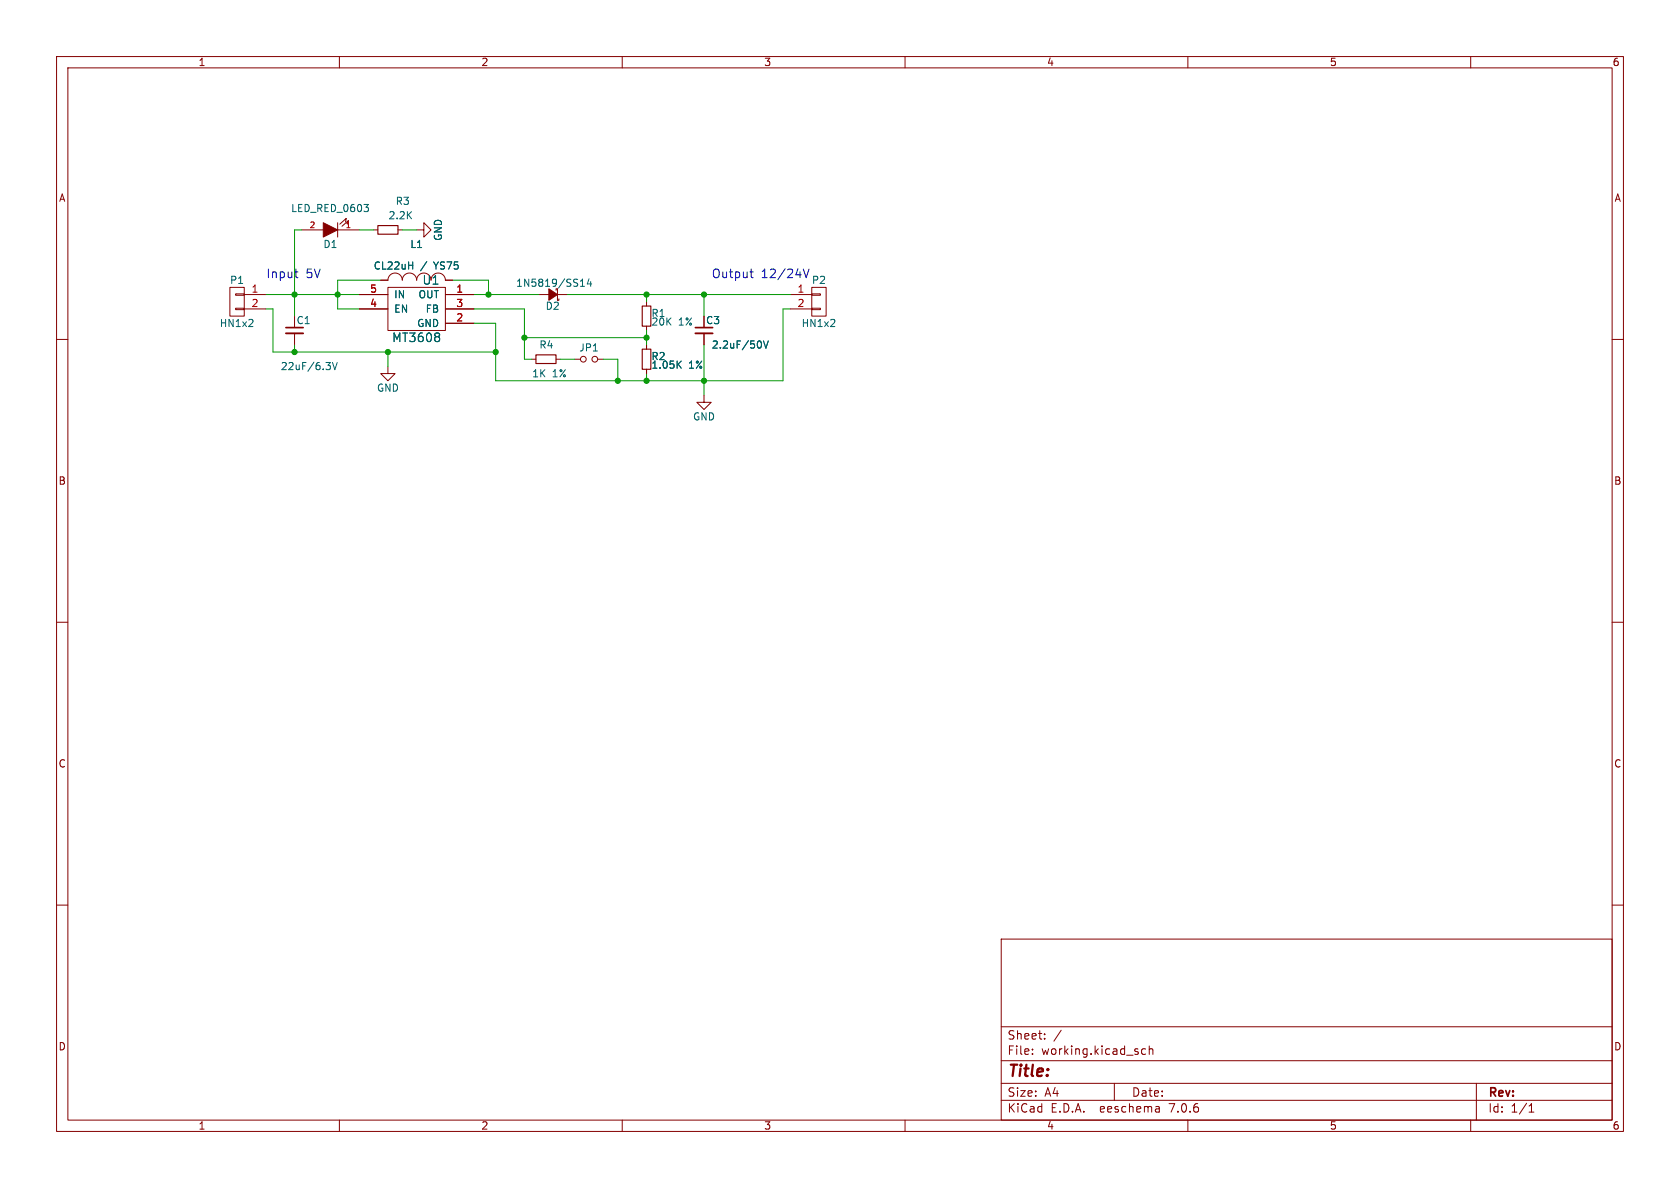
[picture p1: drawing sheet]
(kicad_sch (version 20230121) (generator eeschema)

 (paper "A4")

 (lib_symbols
  (symbol "BB-PWR-3608_revA-rescue:CONN_01X02" (pin_names (offset 1.016) hide) (in_bom yes) (on_board yes)
   (property "Reference" "P" (at 0 3.81 0) (effects (font (size 1.27 1.27))))
   (property "Value" "CONN_01X02" (at 2.54 0 90) (effects (font (size 1.27 1.27))))
   (property "Footprint" "" (at 0 0 0) (effects (font (size 1.524 1.524))))
   (property "Datasheet" "" (at 0 0 0) (effects (font (size 1.524 1.524))))
   (symbol "CONN_01X02_0_1"
    (rectangle (start -1.27 -1.143) (end 0.254 -1.397) (stroke (width 0) (type solid)) (fill (type none)))
    (rectangle (start -1.27 1.397) (end 0.254 1.143) (stroke (width 0) (type solid)) (fill (type none)))
    (rectangle (start -1.27 2.54) (end 1.27 -2.54) (stroke (width 0) (type solid)) (fill (type none))))
   (symbol "CONN_01X02_1_1"
    (pin passive line (at -5.08 1.27 0) (length 3.81) (name "P1" (effects (font (size 1.27 1.27)))) (number "1" (effects (font (size 1.27 1.27)))))
    (pin passive line (at -5.08 -1.27 0) (length 3.81) (name "P2" (effects (font (size 1.27 1.27)))) (number "2" (effects (font (size 1.27 1.27)))))))
  (symbol "BB-PWR-3608_revA-rescue:C_Small" (pin_numbers hide) (pin_names (offset 0.254) hide) (in_bom yes) (on_board yes)
   (property "Reference" "C" (at 0.254 1.778 0) (effects (font (size 1.27 1.27)) (justify left)))
   (property "Value" "C_Small" (at 0.254 -2.032 0) (effects (font (size 1.27 1.27)) (justify left)))
   (property "Footprint" "" (at 0 0 0) (effects (font (size 1.524 1.524))))
   (property "Datasheet" "" (at 0 0 0) (effects (font (size 1.524 1.524))))
   (symbol "C_Small_0_1"
    (polyline (pts (xy -1.524 -0.508) (xy 1.524 -0.508)) (stroke (width 0.3302) (type solid)) (fill (type none)))
    (polyline (pts (xy -1.524 0.508) (xy 1.524 0.508)) (stroke (width 0.3048) (type solid)) (fill (type none))))
   (symbol "C_Small_1_1"
    (pin passive line (at 0 2.54 270) (length 1.905) (name "~" (effects (font (size 1.016 1.016)))) (number "1" (effects (font (size 1.016 1.016)))))
    (pin passive line (at 0 -2.54 90) (length 2.032) (name "~" (effects (font (size 1.016 1.016)))) (number "2" (effects (font (size 1.016 1.016)))))))
  (symbol "BB-PWR-3608_revA-rescue:D_Schottky_Small" (pin_numbers hide) (pin_names (offset 0.254) hide) (in_bom yes) (on_board yes)
   (property "Reference" "D" (at -1.27 2.032 0) (effects (font (size 1.27 1.27)) (justify left)))
   (property "Value" "D_Schottky_Small" (at -7.112 -2.032 0) (effects (font (size 1.27 1.27)) (justify left)))
   (property "Footprint" "" (at 0 0 90) (effects (font (size 1.524 1.524))))
   (property "Datasheet" "" (at 0 0 90) (effects (font (size 1.524 1.524))))
   (symbol "D_Schottky_Small_0_1"
    (polyline (pts (xy -0.762 -1.016) (xy -0.762 1.016)) (stroke (width 0) (type solid)) (fill (type none)))
    (polyline (pts (xy -0.762 -1.016) (xy -0.508 -1.016) (xy -0.508 -0.762)) (stroke (width 0) (type solid)) (fill (type none)))
    (polyline (pts (xy -0.762 1.016) (xy -1.016 1.016) (xy -1.016 0.762)) (stroke (width 0) (type solid)) (fill (type none)))
    (polyline (pts (xy 0.762 -1.016) (xy -0.762 0) (xy 0.762 1.016) (xy 0.762 -1.016)) (stroke (width 0) (type solid)) (fill (type outline))))
   (symbol "D_Schottky_Small_1_1"
    (pin passive line (at -2.54 0 0) (length 1.778) (name "K" (effects (font (size 1.27 1.27)))) (number "1" (effects (font (size 1.27 1.27)))))
    (pin passive line (at 2.54 0 180) (length 1.778) (name "A" (effects (font (size 1.27 1.27)))) (number "2" (effects (font (size 1.27 1.27)))))))
  (symbol "BB-PWR-3608_revA-rescue:GND" (power) (pin_names (offset 0)) (in_bom yes) (on_board yes)
   (property "Reference" "#PWR" (at 0 -6.35 0) (effects (font (size 1.27 1.27)) hide))
   (property "Value" "GND" (at 0 -3.81 0) (effects (font (size 1.27 1.27))))
   (property "Footprint" "" (at 0 0 0) (effects (font (size 1.524 1.524))))
   (property "Datasheet" "" (at 0 0 0) (effects (font (size 1.524 1.524))))
   (symbol "GND_0_1"
    (polyline (pts (xy 0 0) (xy 0 -1.27) (xy 1.27 -1.27) (xy 0 -2.54) (xy -1.27 -1.27) (xy 0 -1.27)) (stroke (width 0) (type solid)) (fill (type none))))
   (symbol "GND_1_1"
    (pin power_in line (at 0 0 270) (length 0) hide (name "GND" (effects (font (size 1.27 1.27)))) (number "1" (effects (font (size 1.27 1.27)))))))
  (symbol "BB-PWR-3608_revA-rescue:INDUCTOR_SMALL" (pin_numbers hide) (pin_names (offset 0) hide) (in_bom yes) (on_board yes)
   (property "Reference" "L" (at 0 2.54 0) (effects (font (size 1.27 1.27))))
   (property "Value" "INDUCTOR_SMALL" (at 0 -1.27 0) (effects (font (size 1.27 1.27))))
   (property "Footprint" "" (at 0 0 0) (effects (font (size 1.524 1.524))))
   (property "Datasheet" "" (at 0 0 0) (effects (font (size 1.524 1.524))))
   (symbol "INDUCTOR_SMALL_0_1"
    (arc (start -2.54 0) (mid -3.81 1.2645) (end -5.08 0) (stroke (width 0) (type solid)) (fill (type none)))
    (arc (start 0 0) (mid -1.27 1.2645) (end -2.54 0) (stroke (width 0) (type solid)) (fill (type none)))
    (arc (start 2.54 0) (mid 1.27 1.2645) (end 0 0) (stroke (width 0) (type solid)) (fill (type none)))
    (arc (start 5.08 0) (mid 3.81 1.2645) (end 2.54 0) (stroke (width 0) (type solid)) (fill (type none))))
   (symbol "INDUCTOR_SMALL_1_1"
    (pin input line (at -6.35 0 0) (length 1.27) (name "1" (effects (font (size 0.762 0.762)))) (number "1" (effects (font (size 0.762 0.762)))))
    (pin input line (at 6.35 0 180) (length 1.27) (name "2" (effects (font (size 0.762 0.762)))) (number "2" (effects (font (size 0.762 0.762)))))))
  (symbol "BB-PWR-3608_revA-rescue:Jumper_NO_Small" (pin_numbers hide) (pin_names (offset 0.762) hide) (in_bom yes) (on_board yes)
   (property "Reference" "JP" (at 0 2.032 0) (effects (font (size 1.27 1.27))))
   (property "Value" "Jumper_NO_Small" (at 0.254 -1.524 0) (effects (font (size 1.27 1.27)) hide))
   (property "Footprint" "" (at 0 0 0) (effects (font (size 1.524 1.524))))
   (property "Datasheet" "" (at 0 0 0) (effects (font (size 1.524 1.524))))
   (symbol "Jumper_NO_Small_0_1"
    (circle (center -1.016 0) (radius 0.508) (stroke (width 0) (type solid)) (fill (type none)))
    (circle (center 1.016 0) (radius 0.508) (stroke (width 0) (type solid)) (fill (type none)))
    (pin passive line (at -2.54 0 0) (length 1.016) (name "1" (effects (font (size 1.524 1.524)))) (number "1" (effects (font (size 1.524 1.524)))))
    (pin passive line (at 2.54 0 180) (length 1.016) (name "2" (effects (font (size 1.524 1.524)))) (number "2" (effects (font (size 1.524 1.524)))))))
  (symbol "BB-PWR-3608_revA-rescue:LED" (pin_names (offset 1.016) hide) (in_bom yes) (on_board yes)
   (property "Reference" "D" (at 0 2.54 0) (effects (font (size 1.27 1.27))))
   (property "Value" "LED" (at 0 -2.54 0) (effects (font (size 1.27 1.27))))
   (property "Footprint" "" (at 0 0 0) (effects (font (size 1.524 1.524))))
   (property "Datasheet" "" (at 0 0 0) (effects (font (size 1.524 1.524))))
   (symbol "LED_0_1"
    (polyline (pts (xy -1.27 1.27) (xy -1.27 -1.27)) (stroke (width 0) (type solid)) (fill (type none)))
    (polyline (pts (xy -2.032 -0.635) (xy -3.175 -1.651) (xy -3.048 -1.016)) (stroke (width 0) (type solid)) (fill (type none)))
    (polyline (pts (xy -1.651 -1.016) (xy -2.794 -2.032) (xy -2.667 -1.397)) (stroke (width 0) (type solid)) (fill (type none)))
    (polyline (pts (xy 1.27 1.27) (xy -1.27 0) (xy 1.27 -1.27)) (stroke (width 0) (type solid)) (fill (type outline))))
   (symbol "LED_1_1"
    (pin passive line (at -5.08 0 0) (length 3.81) (name "K" (effects (font (size 1.016 1.016)))) (number "1" (effects (font (size 1.016 1.016)))))
    (pin passive line (at 5.08 0 180) (length 3.81) (name "A" (effects (font (size 1.016 1.016)))) (number "2" (effects (font (size 1.016 1.016)))))))
  (symbol "BB-PWR-3608_revA-rescue:MT3608" (pin_names (offset 1.016)) (in_bom yes) (on_board yes)
   (property "Reference" "U" (at 2.54 5.08 0) (effects (font (size 1.524 1.524))))
   (property "Value" "MT3608" (at 0 -5.08 0) (effects (font (size 1.524 1.524))))
   (property "Footprint" "" (at 0 0 0) (effects (font (size 1.524 1.524))))
   (property "Datasheet" "" (at 0 0 0) (effects (font (size 1.524 1.524))))
   (symbol "MT3608_0_1"
    (rectangle (start 5.08 3.81) (end -5.08 -3.81) (stroke (width 0) (type solid)) (fill (type none))))
   (symbol "MT3608_1_1"
    (pin output line (at 10.16 2.54 180) (length 5.08) (name "OUT" (effects (font (size 1.27 1.27)))) (number "1" (effects (font (size 1.27 1.27)))))
    (pin bidirectional line (at 10.16 -2.54 180) (length 5.08) (name "GND" (effects (font (size 1.27 1.27)))) (number "2" (effects (font (size 1.27 1.27)))))
    (pin input line (at 10.16 0 180) (length 5.08) (name "FB" (effects (font (size 1.27 1.27)))) (number "3" (effects (font (size 1.27 1.27)))))
    (pin input line (at -10.16 0 0) (length 5.08) (name "EN" (effects (font (size 1.27 1.27)))) (number "4" (effects (font (size 1.27 1.27)))))
    (pin input line (at -10.16 2.54 0) (length 5.08) (name "IN" (effects (font (size 1.27 1.27)))) (number "5" (effects (font (size 1.27 1.27)))))
    (pin input line (at -10.16 -2.54 0) (length 5.08) hide (name "n.c." (effects (font (size 1.27 1.27)))) (number "6" (effects (font (size 1.27 1.27)))))))
  (symbol "BB-PWR-3608_revA-rescue:R_Small" (pin_numbers hide) (pin_names (offset 0.254) hide) (in_bom yes) (on_board yes)
   (property "Reference" "R" (at 0.762 0.508 0) (effects (font (size 1.27 1.27)) (justify left)))
   (property "Value" "R_Small" (at 0.762 -1.016 0) (effects (font (size 1.27 1.27)) (justify left)))
   (property "Footprint" "" (at 0 0 0) (effects (font (size 1.524 1.524))))
   (property "Datasheet" "" (at 0 0 0) (effects (font (size 1.524 1.524))))
   (symbol "R_Small_0_1"
    (rectangle (start -0.762 1.778) (end 0.762 -1.778) (stroke (width 0.2032) (type solid)) (fill (type none))))
   (symbol "R_Small_1_1"
    (pin passive line (at 0 2.54 270) (length 0.762) (name "~" (effects (font (size 1.016 1.016)))) (number "1" (effects (font (size 1.016 1.016)))))
    (pin passive line (at 0 -2.54 90) (length 0.762) (name "~" (effects (font (size 1.016 1.016)))) (number "2" (effects (font (size 1.016 1.016))))))))

 (junction (at 86.36 52.07) (diameter 0) (color 0 0 0 0))
 (junction (at 114.3 52.07) (diameter 0) (color 0 0 0 0))
 (junction (at 92.71 59.69) (diameter 0) (color 0 0 0 0))
 (junction (at 52.07 52.07) (diameter 0) (color 0 0 0 0))
 (junction (at 59.69 52.07) (diameter 0) (color 0 0 0 0))
 (junction (at 114.3 67.31) (diameter 0) (color 0 0 0 0))
 (junction (at 124.46 52.07) (diameter 0) (color 0 0 0 0))
 (junction (at 52.07 62.23) (diameter 0) (color 0 0 0 0))
 (junction (at 68.58 62.23) (diameter 0) (color 0 0 0 0))
 (junction (at 109.22 67.31) (diameter 0) (color 0 0 0 0))
 (junction (at 124.46 67.31) (diameter 0) (color 0 0 0 0))
 (junction (at 87.63 62.23) (diameter 0) (color 0 0 0 0))
 (junction (at 114.3 59.69) (diameter 0) (color 0 0 0 0))

 (wire (pts (xy 99.06 63.5) (xy 101.6 63.5)) (stroke (width 0) (type default)))
 (wire (pts (xy 114.3 58.42) (xy 114.3 59.69)) (stroke (width 0) (type default)))
 (wire (pts (xy 114.3 59.69) (xy 114.3 60.96)) (stroke (width 0) (type default)))
 (wire (pts (xy 48.26 54.61) (xy 48.26 62.23)) (stroke (width 0) (type default)))
 (wire (pts (xy 68.58 62.23) (xy 68.58 64.77)) (stroke (width 0) (type default)))
 (wire (pts (xy 100.33 52.07) (xy 114.3 52.07)) (stroke (width 0) (type default)))
 (wire (pts (xy 87.63 62.23) (xy 87.63 67.31)) (stroke (width 0) (type default)))
 (wire (pts (xy 124.46 67.31) (xy 114.3 67.31)) (stroke (width 0) (type default)))
 (wire (pts (xy 92.71 59.69) (xy 92.71 63.5)) (stroke (width 0) (type default)))
 (wire (pts (xy 124.46 52.07) (xy 124.46 55.88)) (stroke (width 0) (type default)))
 (wire (pts (xy 138.43 54.61) (xy 138.43 67.31)) (stroke (width 0) (type default)))
 (wire (pts (xy 66.04 40.64) (xy 63.5 40.64)) (stroke (width 0) (type default)))
 (wire (pts (xy 48.26 62.23) (xy 52.07 62.23)) (stroke (width 0) (type default)))
 (wire (pts (xy 83.82 54.61) (xy 92.71 54.61)) (stroke (width 0) (type default)))
 (wire (pts (xy 52.07 62.23) (xy 68.58 62.23)) (stroke (width 0) (type default)))
 (wire (pts (xy 59.69 49.53) (xy 59.69 52.07)) (stroke (width 0) (type default)))
 (wire (pts (xy 68.58 62.23) (xy 87.63 62.23)) (stroke (width 0) (type default)))
 (wire (pts (xy 114.3 52.07) (xy 114.3 53.34)) (stroke (width 0) (type default)))
 (wire (pts (xy 80.01 49.53) (xy 86.36 49.53)) (stroke (width 0) (type default)))
 (wire (pts (xy 106.68 63.5) (xy 109.22 63.5)) (stroke (width 0) (type default)))
 (wire (pts (xy 59.69 54.61) (xy 63.5 54.61)) (stroke (width 0) (type default)))
 (wire (pts (xy 92.71 59.69) (xy 114.3 59.69)) (stroke (width 0) (type default)))
 (wire (pts (xy 114.3 52.07) (xy 124.46 52.07)) (stroke (width 0) (type default)))
 (wire (pts (xy 52.07 52.07) (xy 59.69 52.07)) (stroke (width 0) (type default)))
 (wire (pts (xy 109.22 67.31) (xy 87.63 67.31)) (stroke (width 0) (type default)))
 (wire (pts (xy 52.07 62.23) (xy 52.07 60.96)) (stroke (width 0) (type default)))
 (wire (pts (xy 92.71 54.61) (xy 92.71 59.69)) (stroke (width 0) (type default)))
 (wire (pts (xy 59.69 52.07) (xy 63.5 52.07)) (stroke (width 0) (type default)))
 (wire (pts (xy 83.82 57.15) (xy 87.63 57.15)) (stroke (width 0) (type default)))
 (wire (pts (xy 138.43 67.31) (xy 124.46 67.31)) (stroke (width 0) (type default)))
 (wire (pts (xy 86.36 52.07) (xy 95.25 52.07)) (stroke (width 0) (type default)))
 (wire (pts (xy 87.63 57.15) (xy 87.63 62.23)) (stroke (width 0) (type default)))
 (wire (pts (xy 92.71 63.5) (xy 93.98 63.5)) (stroke (width 0) (type default)))
 (wire (pts (xy 59.69 52.07) (xy 59.69 54.61)) (stroke (width 0) (type default)))
 (wire (pts (xy 53.34 40.64) (xy 52.07 40.64)) (stroke (width 0) (type default)))
 (wire (pts (xy 124.46 52.07) (xy 139.7 52.07)) (stroke (width 0) (type default)))
 (wire (pts (xy 83.82 52.07) (xy 86.36 52.07)) (stroke (width 0) (type default)))
 (wire (pts (xy 114.3 67.31) (xy 114.3 66.04)) (stroke (width 0) (type default)))
 (wire (pts (xy 124.46 60.96) (xy 124.46 67.31)) (stroke (width 0) (type default)))
 (wire (pts (xy 67.31 49.53) (xy 59.69 49.53)) (stroke (width 0) (type default)))
 (wire (pts (xy 124.46 67.31) (xy 124.46 69.85)) (stroke (width 0) (type default)))
 (wire (pts (xy 139.7 54.61) (xy 138.43 54.61)) (stroke (width 0) (type default)))
 (wire (pts (xy 73.66 40.64) (xy 71.12 40.64)) (stroke (width 0) (type default)))
 (wire (pts (xy 86.36 49.53) (xy 86.36 52.07)) (stroke (width 0) (type default)))
 (wire (pts (xy 52.07 52.07) (xy 52.07 55.88)) (stroke (width 0) (type default)))
 (wire (pts (xy 109.22 63.5) (xy 109.22 67.31)) (stroke (width 0) (type default)))
 (wire (pts (xy 114.3 67.31) (xy 109.22 67.31)) (stroke (width 0) (type default)))
 (wire (pts (xy 46.99 54.61) (xy 48.26 54.61)) (stroke (width 0) (type default)))
 (wire (pts (xy 46.99 52.07) (xy 52.07 52.07)) (stroke (width 0) (type default)))
 (wire (pts (xy 52.07 40.64) (xy 52.07 52.07)) (stroke (width 0) (type default)))

 (text "Output 12/24V" (at 125.73 49.53 0) (effects (font (size 1.524 1.524)) (justify left bottom)))
 (text "Input 5V" (at 46.99 49.53 0) (effects (font (size 1.524 1.524)) (justify left bottom)))

 (symbol (lib_id "BB-PWR-3608_revA-rescue:CONN_01X02") (at 41.91 53.34 0) (mirror y) (unit 1) (in_bom yes) (on_board yes) (dnp no)
  (property "Reference" "P1" (at 41.91 49.53 0) (effects (font (size 1.27 1.27))))
  (property "Value" "HN1x2" (at 41.91 57.15 0) (effects (font (size 1.27 1.27))))
  (property "Footprint" "OLIMEX_Jumpers-FP:HN1x2_Jumper" (at 41.91 53.34 0) (effects (font (size 1.524 1.524)) hide))
  (property "Datasheet" "" (at 41.91 53.34 0) (effects (font (size 1.524 1.524)))) (pin "1") (pin "2"))

 (symbol (lib_id "BB-PWR-3608_revA-rescue:C_Small") (at 52.07 58.42 0) (unit 1) (in_bom yes) (on_board yes) (dnp no)
  (property "Reference" "C1" (at 52.324 56.642 0) (effects (font (size 1.27 1.27)) (justify left)))
  (property "Value" "22uF/6.3V" (at 49.53 64.77 0) (effects (font (size 1.27 1.27)) (justify left)))
  (property "Footprint" "kicad_wrk:C_0603" (at 52.07 58.42 0) (effects (font (size 1.524 1.524)) hide))
  (property "Datasheet" "" (at 52.07 58.42 0) (effects (font (size 1.524 1.524)))) (pin "1") (pin "2"))

 (symbol (lib_id "BB-PWR-3608_revA-rescue:INDUCTOR_SMALL") (at 73.66 49.53 0) (unit 1) (in_bom yes) (on_board yes) (dnp no)
  (property "Reference" "L1" (at 73.66 43.18 0) (effects (font (size 1.27 1.27))))
  (property "Value" "CL22uH / YS75" (at 73.66 46.99 0) (effects (font (size 1.27 1.27))))
  (property "Footprint" "OLIMEX_RLC-FP:SD75" (at 73.66 49.53 0) (effects (font (size 1.524 1.524)) hide))
  (property "Datasheet" "" (at 73.66 49.53 0) (effects (font (size 1.524 1.524)))) (pin "1") (pin "2"))

 (symbol (lib_id "BB-PWR-3608_revA-rescue:R_Small") (at 114.3 55.88 0) (unit 1) (in_bom yes) (on_board yes) (dnp no)
  (property "Reference" "R1" (at 115.062 55.372 0) (effects (font (size 1.27 1.27)) (justify left)))
  (property "Value" "20K 1%" (at 115.062 56.896 0) (effects (font (size 1.27 1.27)) (justify left)))
  (property "Footprint" "OLIMEX_RLC-FP:R_0603_DWS" (at 114.3 55.88 0) (effects (font (size 1.524 1.524)) hide))
  (property "Datasheet" "" (at 114.3 55.88 0) (effects (font (size 1.524 1.524)))) (pin "1") (pin "2"))

 (symbol (lib_id "BB-PWR-3608_revA-rescue:R_Small") (at 114.3 63.5 0) (unit 1) (in_bom yes) (on_board yes) (dnp no)
  (property "Reference" "R2" (at 115.062 62.992 0) (effects (font (size 1.27 1.27)) (justify left)))
  (property "Value" "1.05K 1%" (at 115.062 64.516 0) (effects (font (size 1.27 1.27)) (justify left)))
  (property "Footprint" "OLIMEX_RLC-FP:R_0603_DWS" (at 114.3 63.5 0) (effects (font (size 1.524 1.524)) hide))
  (property "Datasheet" "" (at 114.3 63.5 0) (effects (font (size 1.524 1.524)))) (pin "1") (pin "2"))

 (symbol (lib_id "BB-PWR-3608_revA-rescue:C_Small") (at 124.46 58.42 0) (unit 1) (in_bom yes) (on_board yes) (dnp no)
  (property "Reference" "C3" (at 124.714 56.642 0) (effects (font (size 1.27 1.27)) (justify left)))
  (property "Value" "2.2uF/50V" (at 125.73 60.96 0) (effects (font (size 1.27 1.27)) (justify left)))
  (property "Footprint" "kicad_wrk:C_0603" (at 124.46 58.42 0) (effects (font (size 1.524 1.524)) hide))
  (property "Datasheet" "" (at 124.46 58.42 0) (effects (font (size 1.524 1.524)))) (pin "1") (pin "2"))

 (symbol (lib_id "BB-PWR-3608_revA-rescue:GND") (at 68.58 64.77 0) (unit 1) (in_bom yes) (on_board yes) (dnp no)
  (property "Reference" "#PWR01" (at 68.58 71.12 0) (effects (font (size 1.27 1.27)) hide))
  (property "Value" "GND" (at 68.58 68.58 0) (effects (font (size 1.27 1.27))))
  (property "Footprint" "" (at 68.58 64.77 0) (effects (font (size 1.524 1.524))))
  (property "Datasheet" "" (at 68.58 64.77 0) (effects (font (size 1.524 1.524)))) (pin "1"))

 (symbol (lib_id "BB-PWR-3608_revA-rescue:CONN_01X02") (at 144.78 53.34 0) (unit 1) (in_bom yes) (on_board yes) (dnp no)
  (property "Reference" "P2" (at 144.78 49.53 0) (effects (font (size 1.27 1.27))))
  (property "Value" "HN1x2" (at 144.78 57.15 0) (effects (font (size 1.27 1.27))))
  (property "Footprint" "OLIMEX_Jumpers-FP:HN1x2_Jumper" (at 144.78 53.34 0) (effects (font (size 1.524 1.524)) hide))
  (property "Datasheet" "" (at 144.78 53.34 0) (effects (font (size 1.524 1.524)))) (pin "1") (pin "2"))

 (symbol (lib_id "BB-PWR-3608_revA-rescue:GND") (at 124.46 69.85 0) (unit 1) (in_bom yes) (on_board yes) (dnp no)
  (property "Reference" "#PWR02" (at 124.46 76.2 0) (effects (font (size 1.27 1.27)) hide))
  (property "Value" "GND" (at 124.46 73.66 0) (effects (font (size 1.27 1.27))))
  (property "Footprint" "" (at 124.46 69.85 0) (effects (font (size 1.524 1.524))))
  (property "Datasheet" "" (at 124.46 69.85 0) (effects (font (size 1.524 1.524)))) (pin "1"))

 (symbol (lib_id "BB-PWR-3608_revA-rescue:LED") (at 58.42 40.64 180) (unit 1) (in_bom yes) (on_board yes) (dnp no)
  (property "Reference" "D1" (at 58.42 43.18 0) (effects (font (size 1.27 1.27))))
  (property "Value" "LED_RED_0603" (at 58.42 36.83 0) (effects (font (size 1.27 1.27))))
  (property "Footprint" "OLIMEX_LEDs-FP:LED_0603_KA" (at 58.42 40.64 0) (effects (font (size 1.524 1.524)) hide))
  (property "Datasheet" "" (at 58.42 40.64 0) (effects (font (size 1.524 1.524)))) (pin "1") (pin "2"))

 (symbol (lib_id "BB-PWR-3608_revA-rescue:R_Small") (at 68.58 40.64 270) (unit 1) (in_bom yes) (on_board yes) (dnp no)
  (property "Reference" "R3" (at 69.85 35.56 90) (effects (font (size 1.27 1.27)) (justify left)))
  (property "Value" "2.2K" (at 68.58 38.1 90) (effects (font (size 1.27 1.27)) (justify left)))
  (property "Footprint" "OLIMEX_RLC-FP:R_0603_DWS" (at 68.58 40.64 0) (effects (font (size 1.524 1.524)) hide))
  (property "Datasheet" "" (at 68.58 40.64 0) (effects (font (size 1.524 1.524)))) (pin "1") (pin "2"))

 (symbol (lib_id "BB-PWR-3608_revA-rescue:GND") (at 73.66 40.64 90) (unit 1) (in_bom yes) (on_board yes) (dnp no)
  (property "Reference" "#PWR03" (at 80.01 40.64 0) (effects (font (size 1.27 1.27)) hide))
  (property "Value" "GND" (at 77.47 40.64 0) (effects (font (size 1.27 1.27))))
  (property "Footprint" "" (at 73.66 40.64 0) (effects (font (size 1.524 1.524))))
  (property "Datasheet" "" (at 73.66 40.64 0) (effects (font (size 1.524 1.524)))) (pin "1"))

 (symbol (lib_id "BB-PWR-3608_revA-rescue:D_Schottky_Small") (at 97.79 52.07 180) (unit 1) (in_bom yes) (on_board yes) (dnp no)
  (property "Reference" "D2" (at 99.06 54.102 0) (effects (font (size 1.27 1.27)) (justify left)))
  (property "Value" "1N5819/SS14" (at 104.902 50.038 0) (effects (font (size 1.27 1.27)) (justify left)))
  (property "Footprint" "OLIMEX_Diodes-FP:SOD106-R-KA" (at 97.79 52.07 90) (effects (font (size 1.524 1.524)) hide))
  (property "Datasheet" "" (at 97.79 52.07 90) (effects (font (size 1.524 1.524)))) (pin "1") (pin "2"))

 (symbol (lib_id "BB-PWR-3608_revA-rescue:MT3608") (at 73.66 54.61 0) (unit 1) (in_bom yes) (on_board yes) (dnp no)
  (property "Reference" "U1" (at 76.2 49.53 0) (effects (font (size 1.524 1.524))))
  (property "Value" "MT3608" (at 73.66 59.69 0) (effects (font (size 1.524 1.524))))
  (property "Footprint" "OLIMEX_IC-FP:SOT23-6" (at 73.66 54.61 0) (effects (font (size 1.524 1.524)) hide))
  (property "Datasheet" "" (at 73.66 54.61 0) (effects (font (size 1.524 1.524)))) (pin "1") (pin "2") (pin "3") (pin "4") (pin "5") (pin "6"))

 (symbol (lib_id "BB-PWR-3608_revA-rescue:R_Small") (at 96.52 63.5 270) (unit 1) (in_bom yes) (on_board yes) (dnp no)
  (property "Reference" "R4" (at 95.25 60.96 90) (effects (font (size 1.27 1.27)) (justify left)))
  (property "Value" "1K 1%" (at 93.98 66.04 90) (effects (font (size 1.27 1.27)) (justify left)))
  (property "Footprint" "OLIMEX_RLC-FP:R_0603_DWS" (at 96.52 63.5 0) (effects (font (size 1.524 1.524)) hide))
  (property "Datasheet" "" (at 96.52 63.5 0) (effects (font (size 1.524 1.524)))) (pin "1") (pin "2"))

 (symbol (lib_id "BB-PWR-3608_revA-rescue:Jumper_NO_Small") (at 104.14 63.5 0) (unit 1) (in_bom yes) (on_board yes) (dnp no)
  (property "Reference" "JP1" (at 104.14 61.468 0) (effects (font (size 1.27 1.27))))
  (property "Value" "Jumper_NO_Small" (at 104.394 65.024 0) (effects (font (size 1.27 1.27)) hide))
  (property "Footprint" "kicad_wrk:JUMP_SMD" (at 104.14 63.5 0) (effects (font (size 1.524 1.524)) hide))
  (property "Datasheet" "" (at 104.14 63.5 0) (effects (font (size 1.524 1.524)))) (pin "1") (pin "2"))

 (sheet_instances (path "" (page "1"))))
